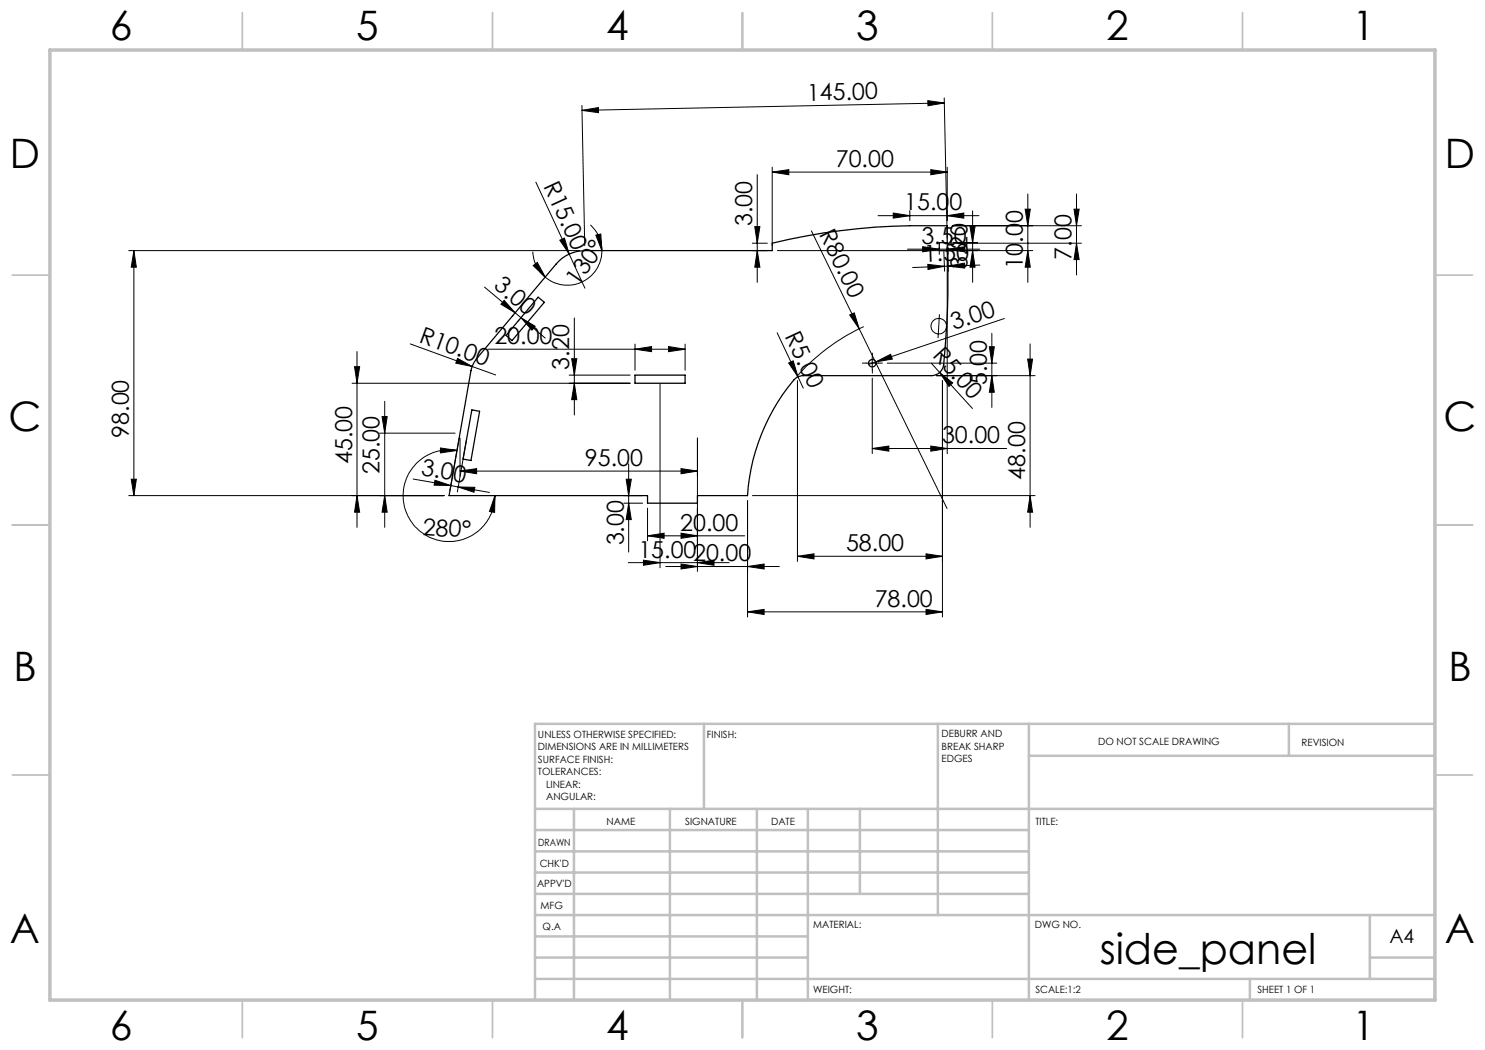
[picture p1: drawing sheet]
<svg xmlns="http://www.w3.org/2000/svg" width="297mm" height="210mm" viewBox="0 0 297 210" stroke-linecap="round" stroke-linejoin="round" font-family="sans-serif">
<g fill="none" stroke="#000" stroke-width=".25">
<path d="M107.6 59.4l1.3 1.1-6.5 7.6-1.2-1zM111.8 52.2a7.5 7.5 0 0 1 5.2-2.1h37.4v-1.5a130.5 130.5 0 0 1 35-3.5v3.4h-1.5v1.6h1.6a162.5 162.5 0 0 1-.8 23.2 2.52 2.52 0 0 1-2.4 1.8h-25.6a2.61 2.61 0 0 0-1.9 .9 40.2 40.2 0 0 0-9.3 23.1h-10v1.5h-10v-1.5h-39.7l4.4-25 .4-1.2 .7-1.1zM127 75h10v1.7h-10zM94.4 82l1.5 .3-1.7 9.8-1.6-.3z"/>
<circle cx="174.4" cy="72.6" r=".74"/>
</g>
<g fill="none" stroke="#000" stroke-width=".2">
<path d="M188.8 19.6l.6 28.1M107.2 36.4l6.6 14.4M116.4 22.1l3.3-.6v1zM116.4 21.1l.5 28M151.4 34.9v21.6M154.4 34.4l3.4-.5v1.1zM154.4 33.4v15.7M154.4 34.4h35M185.6 20.1l3.3 .5-3.3 .6zM186.2 33.9l3.2 .5-3.2 .6zM188.9 20.6l-72.5 1.5M189.4 33.4v10.7"/>
<path d="M205.6 38.8v17.7M215.3 38.8v16.2M25.8 50.1h90.2M26.8 50.1l.5 3.3h-1.1zM26.8 50.1v49M96.9 57.4l7.3 6.1M106.6 50.3a6.7 6.7 0 0 0 2.4 5.1M106.6 53.1l.9-.6 1.5 2.9zM112 48l.9-.4 .9 3.2zM113.8 50.8l3.2 6.8M118.1 45a6.8 6.8 0 0 1 2.3 5.1M119.2 47l1-.2 .2 3.3z"/>
<path d="M120.4 50.1a6.9 6.9 0 0 1-4 6.3 6.9 6.9 0 0 1-7.4-1M150.5 50.1h3M150.5 48.6h3M151 45.3h1l-.6 3.3zM151.4 50.1l.6 3.3h-1zM155.5 50.1h51.1M162.3 46.2l27.1 55.5M175.6 43.1h20.2M178.6 42.6l3.4 .5-3.4 .5zM181.5 49.8h14.5M182 42.1v2M184.5 49.3l3.4 .5-3.4 .6z"/>
<path d="M185.6 52.9l3.3 .4-3.3 .6zM187.9 49.5v1.4M188.8 50.3l.1 3.9M188.9 53.3l-6.4 .2M189.4 43.1l3.4-.5v1zM189.4 49.6v41.1M189.5 50.3l.2 3.9M189.6 53.2l-.7 .1M189.6 49.8l3.3-.5v1.1zM189.6 49.5v1.4M189.6 53.2l3.3-.6v1zM190.5 48.6h25.8"/>
<path d="M190.5 45.1h25.8M190.6 48.5h4.9M194 45.2h1l-.5 3.3zM194.5 50.1l.5 3.3h-1zM194.5 42.2v14.3M196 53l-6.4 .2M205 41.8h1.1l-.5 3.3zM205.6 50.1l.5 3.3h-1.1zM214.8 41.8h1l-.5 3.3zM215.3 48.6l.5 3.3h-1zM70.4 76.7h55.6M70.9 73.3h1l-.5 3.4z"/>
<path d="M71.4 70.3v35.2M82.1 68.8l17 6.2M91.5 71.7l2.9 1.6-3.2-.7zM97.5 69.8h39.5M100.8 60.1l2.2 2.5-2.8-1.8zM102.6 63.1l-.2 .2M103.8 64l-.3 .3M104.2 63.5l2.8 1.8-.6 .7zM104.2 63.5l4.8 4.1M113.8 75h12.2M114.3 71.7h1.1l-.5 3.3zM114.9 76.7l.5 3.2h-1.1z"/>
<path d="M114.9 63.6v19.4M127 69.8l3.3-.5v1zM127 68.8v5.2M132 76.8v36.8M133.7 69.3l3.3 .5-3.3 .5zM137 68.8v5.2M155.4 66.6l4.2 8.8M157.7 72.6l.9-.4 1 3.2zM159.5 76.1v36.2M159.6 75.4l1.1 2.2M169.9 63l1-.4 .9 3.1zM172.8 65.3a40.3 40.3 0 0 0-13.4 10"/>
<path d="M173.2 72.6h2.5M174.4 71.4v2.5M174.4 75.6v15.1M175.2 72.4l2.9-1.5 .4 .9zM175.2 72.4l-1.5 .5M177.4 72.6h22M186.3 72.6l1.6 1.9M187.3 75.1h19.7M187.9 62.9l-.3 4.7M187.9 74.5l2.6 2.1-.7 .7zM187.9 74.5l6.6 7.2M188.5 76.1v47.3"/>
<path d="M197.9 69.3h1l-.5 3.3zM198.4 75.1l.5 3.3h-1zM198.4 66.7v14.8M200.9 63.7l-25.7 8.7M205.5 71.8h1l-.5 3.3zM206 68.8v36.7M25.8 99.1h63M26.2 95.8h1.1l-.5 3.3zM71.4 99.1l.5 3.3h-1zM75.9 86.6h15.1M76.4 83.3h1l-.5 3.3zM76.9 99.1l.5 3.3h-1z"/>
<path d="M76.9 80.3v25.2M82.6 95.8l7.6 1.3M87 96.1l3.2 1-3.4-.1zM88.1 89.6l3.3 .5-3.3 .5zM90.2 97.1l1.4 .3M91.4 90.1a9.2 9.2 0 0 0-10.7 8 9.2 9.2 0 0 0 8.6 10.2 9.2 9.2 0 0 0 9.7-9.2M91.6 97.4l6.3 1.1M91.6 97.4l3.4 .1-.2 1zM91.8 87.6l-1.8 10.5M92 94.2l3.3-.5v1zM92 87.6v7.6M92 94.2h47.5"/>
<path d="M93.3 87.9l-1.8 10.5M99 99.1l-.1 3.4-1-.2zM124.7 99.1h3.8M125.2 95.8h1.1l-.6 3.3zM125.7 92.8v17.6M136.2 93.7l3.3 .5-3.3 .5zM139.5 87.6v26.7M150.5 99.1h56.5M174.4 89.7l3.4-.5v1zM174.4 89.7h26.9M186.2 89.2l3.2 .5-3.2 .5zM206 99.1l.5 3.3h-1z"/>
<path d="M124.7 100.6h3.8M125.7 112.5h20.1M125.7 100.6l.6 3.3h-1.1zM128.7 112l3.3 .5-3.3 .6zM129.5 107.2l3.3-.6v1.1zM129.5 101.6v6.6M129.5 107.2h19.4M133.1 113.3h22.8M136.2 112.8l3.3 .5-3.3 .5zM136.2 106.6l3.3 .6-3.3 .5zM139.5 112.5l3.3-.5v1.1zM149.5 113.3l3.3-.5v1z"/>
<path d="M149.5 100.1v23.3M159.5 111.3l3.3-.5v1zM159.5 111.3h29M185.2 110.8l3.3 .5-3.3 .5zM149.5 122.4l3.3-.5v1zM149.5 122.4h39M185.2 121.9l3.3 .5-3.3 .5z"/>
<circle cx="187.8" cy="65.2" r="1.56"/>
</g>
<path d="M173.2 72.6h-.7M174.5 71.4v-.8M174.5 73.9v.7M175.7 72.6h.8" fill="none" stroke="#000" stroke-width=".2" stroke-dasharray="15.2 1.3 1.3 1.3"/>
<g fill="none" stroke="#c0c0c0" stroke-width=".35">
<path d="M48.5 2.5v7.5M98.5 2.5v7.5M148.5 2.5v7.5M198.5 2.5v7.5M248.5 2.5v7.5M2.5 55h7.5M287 55h7.5M2.5 105h7.5M287 105h7.5M2.5 155h7.5M287 155h7.5M48.5 200v7.5"/>
<path d="M98.5 200v7.5M148.5 200v7.5M198.5 200v7.5M248.5 200v7.5"/>
</g>
<g fill="none" stroke="#c0c0c0" stroke-width=".5">
<path d="M140.8 144.8v17M187.6 144.8v38.2M205.8 144.8v55.2M205.8 151.2h81.2M257.8 144.8v6.4M287 144.8h-180v55.2M107 161.8h180M107 178.8h98.8M107 174.5h98.8M107 170.3h98.8M107 166h98.8M114.8 161.8v38.2"/>
<path d="M134 161.8v38.2M151.4 161.8v38.2M161.6 161.8v38.2M172 161.8v17M107 195.8h180M107 191.5h54.6M107 187.3h54.6M107 183h180M250 195.8v4.2M274 191.5h13M274 183v12.8"/>
</g>
<path d="M10 10h277v190h-277z" fill="none" stroke="#c0c0c0" stroke-width=".7"/>
<g fill="#000">
<path d="M112 48l.9-.4 .9 3.2zM91.5 71.7l2.9 1.6-3.2-.7zM157.7 72.6l.9-.4 1 3.2zM169.9 63l1-.4 .9 3.1zM175.2 72.4l2.9-1.5 .4 .9zM187.9 74.5l2.6 2.1-.7 .7z"/>
<path d="M116.4 22.1l3.3-.6v1zM185.6 20.1l3.3 .5-3.3 .6z"/>
<path d="M106.6 53.1l.9-.6 1.5 2.9zM119.2 47l1-.2 .2 3.3z"/>
<path d="M151.4 50.1l.6 3.3h-1zM151 45.3h1l-.6 3.3z"/>
<path d="M185.6 52.9l3.3 .4-3.3 .6zM189.6 53.2l3.3-.6v1z"/>
<path d="M189.4 43.1l3.4-.5v1zM178.6 42.6l3.4 .5-3.4 .5z"/>
<path d="M104.2 63.5l2.8 1.8-.6 .7zM100.8 60.1l2.2 2.5-2.8-1.8z"/>
<path d="M114.3 71.7h1.1l-.5 3.3zM114.9 76.7l.5 3.2h-1.1zM26.8 50.1l.5 3.3h-1.1zM26.2 95.8h1.1l-.5 3.3zM76.4 83.3h1l-.5 3.3zM76.9 99.1l.5 3.3h-1zM205.5 71.8h1l-.5 3.3zM206 99.1l.5 3.3h-1zM125.2 95.8h1.1l-.6 3.3zM125.7 100.6l.6 3.3h-1.1zM70.9 73.3h1l-.5 3.4zM71.4 99.1l.5 3.3h-1zM197.9 69.3h1l-.5 3.3zM198.4 75.1l.5 3.3h-1zM205 41.8h1.1l-.5 3.3zM205.6 50.1l.5 3.3h-1.1zM214.8 41.8h1l-.5 3.3zM215.3 48.6l.5 3.3h-1zM194 45.2h1l-.5 3.3zM194.5 50.1l.5 3.3h-1z"/>
<path d="M127 69.8l3.3-.5v1zM133.7 69.3l3.3 .5-3.3 .5zM128.7 112l3.3 .5-3.3 .6zM139.5 112.5l3.3-.5v1.1zM129.5 107.2l3.3-.6v1.1zM136.2 106.6l3.3 .6-3.3 .5zM154.4 34.4l3.4-.5v1.1zM186.2 33.9l3.2 .5-3.2 .6zM174.4 89.7l3.4-.5v1zM186.2 89.2l3.2 .5-3.2 .5zM184.5 49.3l3.4 .5-3.4 .6zM189.6 49.8l3.3-.5v1.1z"/>
<path d="M91.6 97.4l3.4 .1-.2 1zM87 96.1l3.2 1-3.4-.1z"/>
<path d="M99 99.1l-.1 3.4-1-.2zM88.1 89.6l3.3 .5-3.3 .5z"/>
<path d="M185.2 110.8l3.3 .5-3.3 .5zM159.5 111.3l3.3-.5v1zM149.5 113.3l3.3-.5v1zM136.2 112.8l3.3 .5-3.3 .5zM136.2 93.7l3.3 .5-3.3 .5zM92 94.2l3.3-.5v1z"/>
<path d="M185.2 121.9l3.3 .5-3.3 .5zM149.5 122.4l3.3-.5v1z"/>
</g>
<text font-size="8.5" x="219.9" y="192.7">side_panel</text>
<g font-size="8.1">
<text x="22" y="8">6</text>
<text x="71.2" y="8">5</text>
<text x="121.2" y="8">4</text>
<text x="171.3" y="8">3</text>
<text x="221.3" y="8">2</text>
<text x="270.5" y="8">1</text>
<text x="2" y="33.6">D</text>
<text x="289" y="33.6">D</text>
<text x="1.7" y="86.1">C</text>
<text x="288.7" y="86.1">C</text>
<text x="2.7" y="136.1">B</text>
<text x="289.7" y="136.1">B</text>
<text x="2" y="188.6">A</text>
<text x="289" y="188.6">A</text>
<text x="22" y="208">6</text>
<text x="71.2" y="208">5</text>
<text x="121.2" y="208">4</text>
<text x="171.3" y="208">3</text>
<text x="221.3" y="208">2</text>
<text x="270.5" y="208">1</text>
</g>
<g font-size="4.7">
<text x="161.4" y="20.1" transform="rotate(-1 161.4 20.1)">145.00</text>
<text x="167.2" y="33.4">70.00</text>
<text x="108.6" y="37.2" transform="rotate(65 108.6 37.2)">R15.00</text>
<text x="150.5" y="45.3" transform="rotate(-90 150.5 45.3)">3.00</text>
<text x="163.8" y="46.9" transform="rotate(64 163.8 46.9)">R80.00</text>
<text x="180.8" y="42.1">15.00</text>
<text x="184.3" y="48.8">3.50</text>
<text x="184.8" y="52.4" transform="rotate(-2 184.8 52.4)">1.50</text>
<text x="193.5" y="53.7" transform="rotate(-90 193.5 53.7)">3.20</text>
<text x="204.6" y="53.7" transform="rotate(-90 204.6 53.7)">10.00</text>
<text x="214.3" y="51.9" transform="rotate(-90 214.3 51.9)">7.00</text>
<text x="98.6" y="57.5" transform="rotate(40 98.6 57.5)">3.00</text>
<text x="115.6" y="57.4" transform="rotate(-56 115.6 57.4)">130°</text>
<text x="83.6" y="68.4" transform="rotate(20 83.6 68.4)">R10.00</text>
<text x="98.9" y="68.8">20.00</text>
<text x="156.9" y="67.3" transform="rotate(65 156.9 67.3)">R5.00</text>
<text x="186.4" y="71.2" transform="rotate(48 186.4 71.2)">R5.00</text>
<text x="190.8" y="66" transform="rotate(-19 190.8 66)">3.00</text>
<text x="113.9" y="73.9" transform="rotate(-90 113.9 73.9)">3.20</text>
<text x="197.4" y="77" transform="rotate(-90 197.4 77)">5.00</text>
<text x="25.8" y="87.6" transform="rotate(-90 25.8 87.6)">98.00</text>
<text x="188.4" y="88.7">30.00</text>
<text x="70.4" y="92.8" transform="rotate(-90 70.4 92.8)">45.00</text>
<text x="75.9" y="94.8" transform="rotate(-90 75.9 94.8)">25.00</text>
<text x="84.1" y="95" transform="rotate(10 84.1 95)">3.00</text>
<text x="117" y="93.2">95.00</text>
<text x="205" y="95.9" transform="rotate(-90 205 95.9)">48.00</text>
<text x="84.5" y="106.9" transform="rotate(4 84.5 106.9)">280°</text>
<text x="136" y="106.1">20.00</text>
<text x="124.7" y="109.1" transform="rotate(-90 124.7 109.1)">3.00</text>
<text x="127.7" y="111.5">15.0020.00</text>
<text x="169.2" y="110.2">58.00</text>
<text x="174.9" y="121.4">78.00</text>
</g>
<text font-size="3.9" x="277.9" y="188.5">A4</text>
<g font-size="2">
<text x="107.6" y="147.6">UNLESS OTHERWISE SPECIFIED:</text>
<text x="141.4" y="147.6">FINISH:</text>
<text x="188.3" y="147.5">DEBURR AND</text>
<text x="188.3" y="150">BREAK SHARP</text>
<text x="219.6" y="149">DO NOT SCALE DRAWING</text>
<text x="260.3" y="149.2">REVISION</text>
<text x="107.6" y="150.1">DIMENSIONS ARE IN MILLIMETERS</text>
<text x="107.6" y="152.6">SURFACE FINISH:</text>
<text x="107.6" y="155.1">TOLERANCES:</text>
<text x="188.3" y="152.5">EDGES</text>
<text x="109.2" y="157.6">LINEAR:</text>
<text x="109.2" y="160.1">ANGULAR:</text>
<text x="121.3" y="165">NAME</text>
<text x="137" y="164.9">SIGNATURE</text>
<text x="154.2" y="164.9">DATE</text>
<text x="207.1" y="164.9">TITLE:</text>
<text x="107.6" y="169.1">DRAWN</text>
<text x="107.9" y="173.3">CHK'D</text>
<text x="107.4" y="177.4">APPV'D</text>
<text x="108.1" y="181.8">MFG</text>
<text x="108.5" y="186">Q.A</text>
<text x="162.6" y="185.5">MATERIAL:</text>
<text x="207" y="185.5">DWG NO.</text>
<text x="162.6" y="198.5">WEIGHT:</text>
<text x="207.1" y="198.6">SCALE:1:2</text>
<text x="251.5" y="198.6">SHEET 1 OF 1</text>
</g>
</svg>
